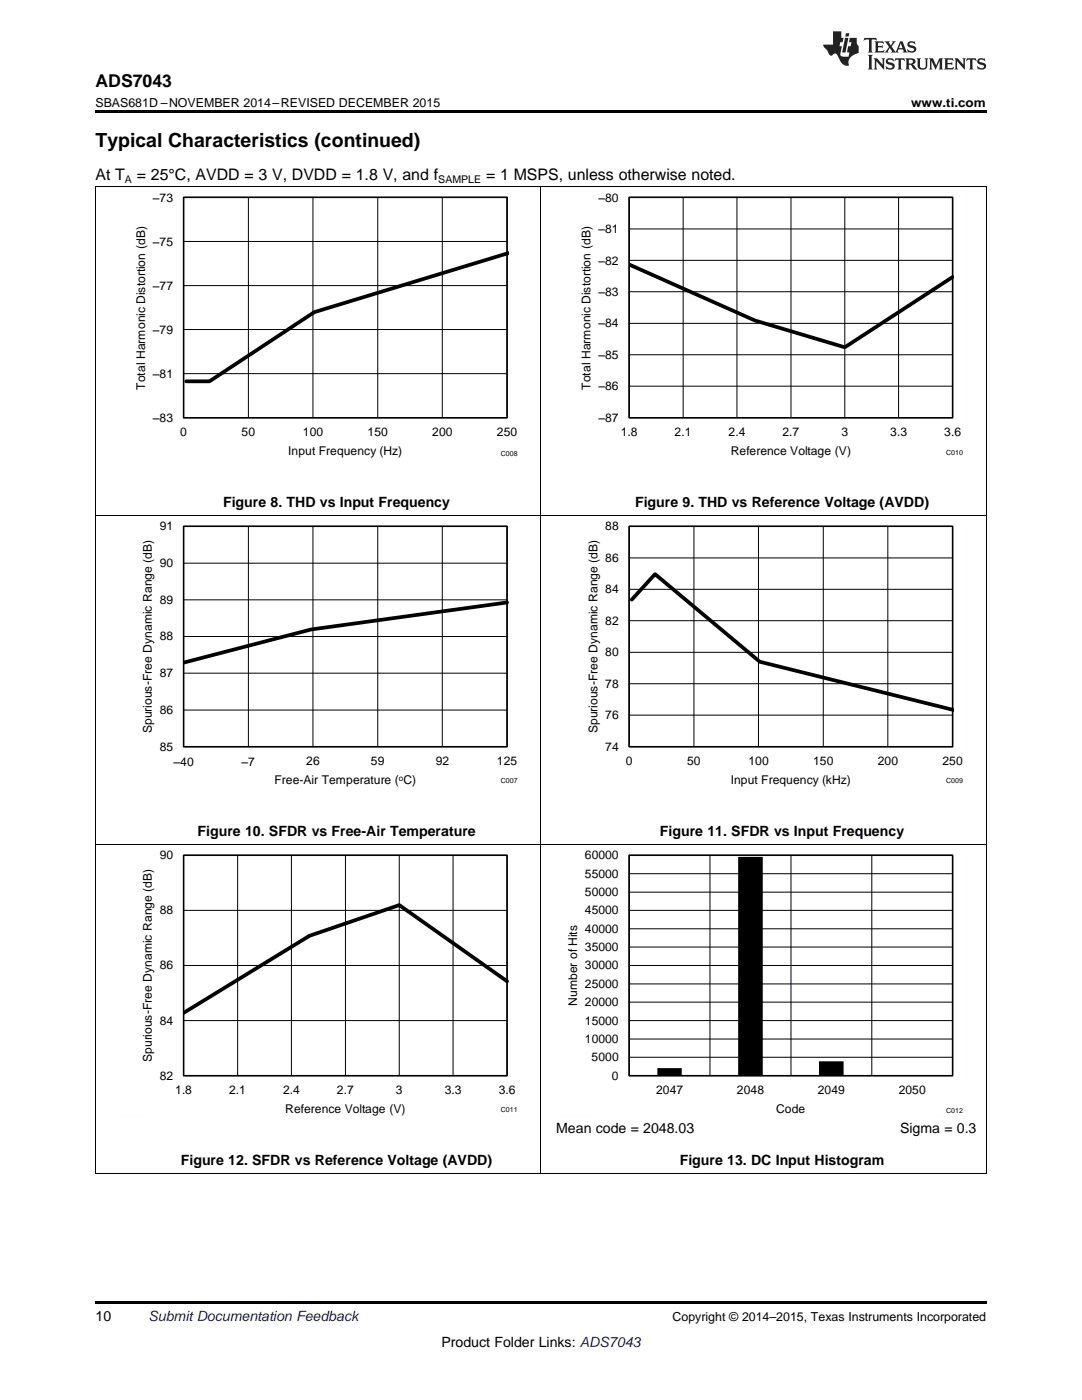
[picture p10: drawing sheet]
<svg xmlns="http://www.w3.org/2000/svg" width="216mm" height="279mm" viewBox="0 0 216 279" stroke-linecap="round" stroke-linejoin="round" font-family="sans-serif">
<g fill="#000">
<path d="M19 22h177.8v.5h-177.8zM19 234.2h.2zM196.7 234.2h.1zM19 259.7h177.8v.5h-177.8z"/>
<path d="M131.2 213.2h4.8v1.5h-4.8zM147.3 171h4.9v43.7h-4.9zM163.4 211.8h4.9v2.9h-4.9z"/>
</g>
<g fill="none" stroke="#000" stroke-width=".2">
<path d="M19 37.2h177.8M19.1 37.2v197M36.6 39.4h64.6v44h-64.6zM49.6 39.4v44M62.4 39.4v44M75.4 39.4v44M88.3 39.4v44M107.9 37.2v197M125.5 39.4h64.6v44h-64.6zM136.3 39.4v44M147.1 39.4v44M157.8 39.4v44"/>
<path d="M168.6 39.4v44M179.3 39.4v44M196.8 37.2v197M36.6 57h64.6M36.6 48.2h64.6M125.5 58.2h64.6M125.5 52h64.6M125.5 45.7h64.6M36.6 74.6h64.6M36.6 65.8h64.6M125.5 77.1h64.6M125.5 70.8h64.6"/>
<path d="M125.5 64.5h64.6M19 102.9h177.8M36.6 105h64.6v44h-64.6zM36.6 119.7h64.6M36.6 112.4h64.6M49.6 105v44M62.4 105v44M75.4 105v44M88.3 105v44M125.5 105h64.6v44h-64.6zM125.5 117.6h64.6M125.5 111.3h64.6"/>
<path d="M138.5 105v44M151.3 105v44M164.3 105v44M177.2 105v44M36.6 134.3h64.6M36.6 127h64.6M125.5 136.5h64.6M125.5 130.2h64.6M125.5 123.9h64.6M36.6 141.7h64.6M125.5 142.7h64.6M19 168.5h177.8"/>
<path d="M36.6 170.7h64.6v44h-64.6zM47.4 170.7v44M58.2 170.7v44M68.9 170.7v44M79.7 170.7v44M90.4 170.7v44M125.5 170.7h64.6v44h-64.6zM125.5 178h64.6M125.5 174.4h64.6M141.7 170.7v44M157.8 170.7v44M174 170.7v44"/>
<path d="M36.6 192.7h64.6M36.6 181.7h64.6M125.5 192.7h64.6M125.5 181.7h64.6M125.5 200h64.6M125.5 196.4h64.6M125.5 189h64.6M125.5 185.4h64.6M36.6 203.7h64.6M125.5 203.7h64.6M125.5 211h64.6M125.5 207.4h64.6"/>
<path d="M19 234.2h177.8"/>
</g>
<path d="M36.6 39.4h64.6v44h-64.6zM125.5 39.4h64.6v44h-64.6zM36.6 105h64.6v44h-64.6zM125.5 105h64.6v44h-64.6zM36.6 170.7h64.6v44h-64.6zM125.5 170.7h64.6v44h-64.6z" fill="none" stroke="#000" stroke-width=".31"/>
<path d="M101.4 50.5l-38.7 11.8-20.9 13.8h-4.6M125.5 52.8l25.1 11.2 18 5.3 21.5-14M126.1 119.7l4.6-5.1 20.9 17.5 38.7 9.6M101.2 120.2l-39.1 5.4-25.5 6.6M101.2 195.8l-21.5-15.2-18 6.2-25.1 15.3" fill="none" stroke="#000" stroke-width=".74"/>
<g fill="none" stroke="#fefefe" stroke-width=".2" stroke-dasharray=".4 .1" stroke-linecap="butt">
<path d="M22.9 38.3v53.2M35.4 38.3h68.7M104.1 38.3v46.2M111.8 38.3v53.2M124.3 38.3h68.7M193 38.3v46.2M22.9 91.5h6.3M97.8 91.5h6.3M111.8 91.5h6.3M186.7 91.5h6.3M22.9 104v53.2M35.4 104h68.7"/>
<path d="M104.1 104v46.2M111.8 104v53.2M124.3 104h68.7M193 104v46.2M22.9 157.1h6.3M97.8 157.1h6.3M111.8 157.1h6.3M186.7 157.1h6.3M22.9 169.6v53.2M35.4 169.6h68.7M104.1 169.6v46.2M111.8 169.6v53.2"/>
<path d="M124.3 169.6h68.7M193 169.6v46.2M22.9 222.8h6.3M97.8 222.8h6.3M111.8 222.8h6.3M186.7 222.8h6.3"/>
</g>
<g fill="#231f20">
<path d="M172.5 7.6l-.1 .5 .4-.2h.6v.1v2.1l-.2 .4h.9l-.2-.4v-2.1l.1-.1h.5l.5 .2-.2-.5zM174.5 8.3l.2 .3v1.5l-.2 .4h1.8l.2-.6a1.04 1.04 0 0 1-1.3 .2v-.7h.6l.3 .2v-.6l-.3 .2h-.6v-.6l.8-.1 .4 .3-.2-.5zM176.5 8.3l.9 1.1-.9 1.1h.8l-.2-.2 .4-.7 .5 .7-.2 .2h1.5l-.2-.2 .2-.4h.9l.1 .4-.2 .2h1l-.3-.3-.7-1.9h-.5l-.9 2-.8-1 .9-1h-.8l.1 .3-.4 .5-.3-.6 .1-.2zM179.7 8.6l.4 1h-.7zM181.3 8.4a.63 .63 0 0 0-.2 .7 .63 .63 0 0 0 .6 .4l.6 .2 .1 .2a.75 .75 0 0 1-.7 .4 .75 .75 0 0 1-.6-.5l.1 .7 .1-.1a1.11 1.11 0 0 0 1.5-.6 1.13 1.13 0 0 0-1.2-.8l-.1-.4a1.04 1.04 0 0 1 1.2 .2l-.2-.5-.2 .1-.4-.2zM173.2 10.9l.2 .4v2.2l-.2 .4h1l-.3-.4v-2.2l.3-.4zM174.3 11.6l.3 .4v1.5l-.3 .4h.8l-.2-.4v-1.3l1.5 1.7v-1.9l.2-.4h-.7l.2 .4v.9l-1.1-1.3zM177 11.8a.62 .62 0 0 0-.2 .7 .62 .62 0 0 0 .6 .4l.6 .1 .1 .3a.76 .76 0 0 1-.7 .3 .76 .76 0 0 1-.7-.4l.2 .7 .1-.1a1.11 1.11 0 0 0 1.5-.6 1.13 1.13 0 0 0-1.2-.8l-.1-.4a1.04 1.04 0 0 1 1.2 .2l-.2-.6-.2 .1-.5-.1zM178.7 11.6l-.2 .6a.61 .61 0 0 1 .8-.3v1.6l-.2 .4h.9l-.2-.4v-1.6a.63 .63 0 0 1 .7 .3l-.1-.6zM180.6 11.6l.3 .4v1.5l-.3 .4h1l-.2-.2-.1-.8 .6 .2a.76 .76 0 0 0 1.2 .7l-1-1a.58 .58 0 0 0 .6-.5 .58 .58 0 0 0-.5-.6zM181.4 11.9h.1a.45 .45 0 0 1 .5 .1 .45 .45 0 0 1 .1 .5l-.8 .2zM182.9 11.6l.2 .2a2.17 2.17 0 0 0 .3 1.9 .99 .99 0 0 0 1.6-.6v-1.1l.2-.4h-.7l.2 .2a1.92 1.92 0 0 1-.2 1.8 .6 .6 0 0 1-.9-.5v-1.1l.2-.4zM185.4 11.6l.2 .4v1.5l-.2 .4h.7l-.2-.4v-1.4l.8 1.8 .8-1.8v1.4l-.2 .4h.9l-.2-.4v-1.5l.2-.4h-.8l-.6 1.5-.6-1.5zM188.4 11.6l.2 .4v1.5l-.2 .4h1.8l.1-.6a1.04 1.04 0 0 1-1.2 .1v-.6h.5l.4 .2v-.6l-.4 .2h-.5v-.7h.8l.3 .3-.1-.6zM190.5 11.6l.2 .4v1.5l-.2 .4h.7l-.2-.4v-1.3l1.5 1.7v-1.9l.2-.4h-.7l.2 .4v.9l-1.1-1.3zM192.9 11.6l-.1 .6a.61 .61 0 0 1 .7-.3l.1 1.6-.3 .4h1l-.3-.4 .1-1.6a.63 .63 0 0 1 .7 .3l-.1-.6zM195.2 11.8a.62 .62 0 0 0-.2 .7 .62 .62 0 0 0 .6 .4l.6 .1 .1 .3a.76 .76 0 0 1-.7 .3 .76 .76 0 0 1-.6-.4l.1 .7 .1-.1a1.11 1.11 0 0 0 1.6-.6 1.13 1.13 0 0 0-1.3-.8l-.1-.4a1.04 1.04 0 0 1 1.2 .2l-.1-.6-.2 .1-.5-.1z"/>
<path d="M166.2 6.3v2.6h-1.9v.4l.8 .9a.91 .91 0 0 0 1 .8 .56 .56 0 0 1 .5-.3 .56 .56 0 0 1 .5 .3l.4 .8a1.53 1.53 0 0 0 1.9 1.2 1.54 1.54 0 0 1 1-2.1l.9-.3v-1.4a1.52 1.52 0 0 1-.4-1.6h-1.3l-.2 .8h.5l-.2 .8h-.5l-.1 1v.2l.4 .1-.2 .8a1.93 1.93 0 0 1-1.6-.3l.3-1.8h-.5l.2-.8h.4l.2-.8h-.4v-1.3zM168.6 7.6l-.6 2.9h.7l.6-2.9zM168.8 6.6l-.1 .7h.6l.2-.7z"/>
</g>
<text font-size="3.9" x="19" y="29.3">Typical Characteristics (continued)</text>
<text font-size="3.5" x="19" y="17.3">ADS7043</text>
<g font-size="3.2">
<text x="19" y="36">At T</text>
<text x="27.3" y="36">= 25°C, AVDD = 3 V, DVDD = 1.8 V, and f</text>
<text x="97" y="36">= 1 MSPS, unless otherwise noted.</text>
</g>
<g font-size="2.8">
<text x="44.5" y="101.1">Figure 8. THD vs Input Frequency</text>
<text x="126.7" y="101.1">Figure 9. THD vs Reference Voltage (AVDD)</text>
<text x="39.4" y="166.8">Figure 10. SFDR vs Free-Air Temperature</text>
<text x="131.7" y="166.8">Figure 11. SFDR vs Input Frequency</text>
<text x="111" y="226.1">Mean code = 2048.03</text>
<text x="179.6" y="226.1">Sigma = 0.3</text>
<text x="36.1" y="232.4">Figure 12. SFDR vs Reference Voltage (AVDD)</text>
<text x="135.6" y="232.4">Figure 13. DC Input Histogram</text>
<text x="19" y="263.6">10</text>
<text x="88.1" y="268.9">Product Folder Links: ADS7043</text>
</g>
<text font-size="2.8" fill="#0000c8" x="29.6" y="263.6">Submit Documentation Feedback</text>
<g font-size="2.5">
<text x="19" y="21.4">SBAS681D –NOVEMBER 2014–REVISED DECEMBER 2015</text>
<text x="181.8" y="21.4">www.ti.com</text>
<text x="134.2" y="263.6">Copyright © 2014–2015, Texas Instruments Incorporated</text>
</g>
<g font-size="2.4">
<text x="30.5" y="40.2">±73</text>
<text x="119.4" y="40.2">±80</text>
<text x="119.4" y="46.5">±81</text>
<text x="30.5" y="49">±75</text>
<text x="119.4" y="52.8">±82</text>
<text x="30.5" y="57.8">±77</text>
<text x="119.4" y="59.1">±83</text>
<text x="119.4" y="65.4">±84</text>
<text x="30.5" y="66.6">±79</text>
<text x="119.4" y="71.6">±85</text>
<text x="29" y="77.7" transform="rotate(-90 29 77.7)">Total Harmonic Distortion (dB)</text>
<text x="30.5" y="75.4">±81</text>
<text x="117.9" y="77.7" transform="rotate(-90 117.9 77.7)">Total Harmonic Distortion (dB)</text>
<text x="119.4" y="77.9">±86</text>
<text x="30.5" y="84.2">±83</text>
<text x="36" y="87">0</text>
<text x="48.2" y="87">50</text>
<text x="60.4" y="87">100</text>
<text x="73.4" y="87">150</text>
<text x="86.3" y="87">200</text>
<text x="99.2" y="87">250</text>
<text x="119.4" y="84.2">±87</text>
<text x="123.9" y="87">1.8</text>
<text x="134.6" y="87">2.1</text>
<text x="145.4" y="87">2.4</text>
<text x="156.1" y="87">2.7</text>
<text x="167.9" y="87">3</text>
<text x="177.7" y="87">3.3</text>
<text x="188.4" y="87">3.6</text>
<text x="57.5" y="90.9">Input Frequency (Hz)</text>
<text x="145.8" y="90.9">Reference Voltage (V)</text>
<text x="31.9" y="105.8">91</text>
<text x="120.8" y="105.8">88</text>
<text x="31.9" y="113.2">90</text>
<text x="120.8" y="112.1">86</text>
<text x="120.8" y="118.4">84</text>
<text x="31.9" y="120.5">89</text>
<text x="120.8" y="124.7">82</text>
<text x="31.9" y="127.8">88</text>
<text x="120.8" y="131">80</text>
<text x="31.9" y="135.1">87</text>
<text x="120.8" y="137.2">78</text>
<text x="31.9" y="142.5">86</text>
<text x="120.8" y="143.5">76</text>
<text x="30.3" y="146.3" transform="rotate(-90 30.3 146.3)">Spurious-Free Dynamic Range (dB)</text>
<text x="31.9" y="149.8">85</text>
<text x="119.2" y="146.3" transform="rotate(-90 119.2 146.3)">Spurious-Free Dynamic Range (dB)</text>
<text x="120.8" y="149.8">74</text>
<text x="34.6" y="152.8">±40</text>
<text x="48.2" y="152.8">±7</text>
<text x="61.1" y="152.7">26</text>
<text x="74" y="152.7">59</text>
<text x="86.9" y="152.7">92</text>
<text x="99.2" y="152.7">125</text>
<text x="124.9" y="152.7">0</text>
<text x="137.1" y="152.7">50</text>
<text x="149.3" y="152.7">100</text>
<text x="162.3" y="152.7">150</text>
<text x="175.2" y="152.7">200</text>
<text x="188.1" y="152.7">250</text>
<text x="54.8" y="156.5">Free-Air Temperature ( C)</text>
<text x="145.8" y="156.5">Input Frequency (kHz)</text>
<text x="31.9" y="171.5">90</text>
<text x="116.7" y="171.5">60000</text>
<text x="116.7" y="178.8">50000</text>
<text x="116.7" y="175.1">55000</text>
<text x="31.9" y="182.5">88</text>
<text x="116.7" y="182.5">45000</text>
<text x="116.7" y="189.8">35000</text>
<text x="116.7" y="186.1">40000</text>
<text x="31.9" y="193.5">86</text>
<text x="116.7" y="197.1">25000</text>
<text x="116.7" y="193.5">30000</text>
<text x="115.2" y="200.8" transform="rotate(-90 115.2 200.8)">Number of Hits</text>
<text x="116.7" y="200.8">20000</text>
<text x="31.9" y="204.5">84</text>
<text x="116.7" y="208.1">10000</text>
<text x="116.7" y="204.5">15000</text>
<text x="30.3" y="212" transform="rotate(-90 30.3 212)">Spurious-Free Dynamic Range (dB)</text>
<text x="31.9" y="215.5">82</text>
<text x="118.1" y="211.8">5000</text>
<text x="122.1" y="215.5">0</text>
<text x="35" y="218.4">1.8</text>
<text x="45.7" y="218.4">2.1</text>
<text x="56.5" y="218.4">2.4</text>
<text x="67.2" y="218.4">2.7</text>
<text x="79" y="218.4">3</text>
<text x="88.8" y="218.4">3.3</text>
<text x="99.5" y="218.4">3.6</text>
<text x="130.9" y="218.4">2047</text>
<text x="147.1" y="218.4">2048</text>
<text x="163.2" y="218.4">2049</text>
<text x="179.3" y="218.4">2050</text>
<text x="56.9" y="222.2">Reference Voltage (V)</text>
<text x="154.9" y="222.2">Code</text>
</g>
<g font-size="2.1">
<text x="24.9" y="36.6">A</text>
<text x="87.5" y="36.6">SAMPLE</text>
</g>
<text font-size="1.6" x="79.6" y="155.8">o</text>
<g font-size="1.4">
<text x="99.9" y="91.1">C008</text>
<text x="188.8" y="90.9">C010</text>
<text x="99.9" y="156.3">C007</text>
<text x="188.8" y="156.3">C009</text>
<text x="99.9" y="221.9">C011</text>
<text x="188.8" y="222">C012</text>
</g>
</svg>
